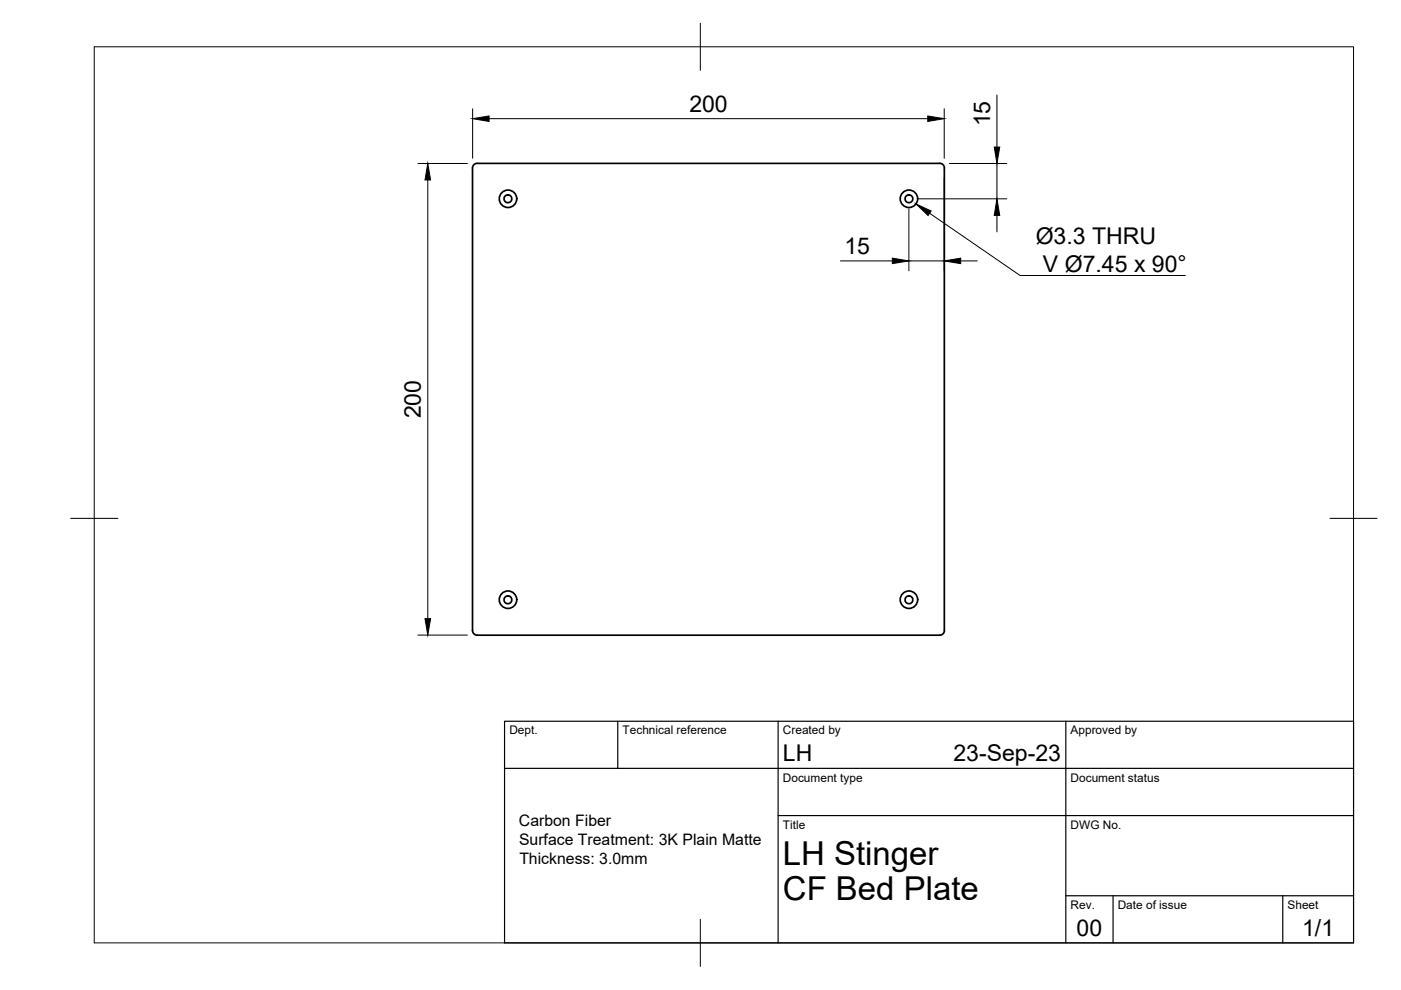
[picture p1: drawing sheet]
<svg xmlns="http://www.w3.org/2000/svg" width="297mm" height="210mm" viewBox="0 0 297 210" stroke-linecap="round" stroke-linejoin="round" font-family="sans-serif">
<!-- layer: Visible -->
<g fill="none" stroke="#000" stroke-width=".36">
<path d="M101.2 34.6h98M101.2 34.6a1.01 1.01 0 0 0-1 1v98.1a1.01 1.01 0 0 0 1 1h98a1.01 1.01 0 0 0 1-1M199.2 34.6a1.01 1.01 0 0 1 1 1M200.2 35.6v98.1"/>
<circle cx="107.7" cy="42.2" r=".83"/>
<circle cx="107.7" cy="42.1" r="1.85"/>
<circle cx="192.7" cy="42.1" r="1.85"/>
<circle cx="192.7" cy="42.2" r=".83"/>
<circle cx="107.7" cy="127.2" r=".83"/>
<circle cx="107.7" cy="127.2" r="1.85"/>
<circle cx="192.7" cy="127.2" r="1.85"/>
<circle cx="192.7" cy="127.2" r=".83"/>
</g>
<!-- layer: BORDER -->
<path d="M20 9.9h267v190h-267zM148.5 4.9v10M15 109.9h10M282 109.9h10M148.5 194.9v10" fill="none" stroke="#000" stroke-width=".21"/>
<!-- layer: TITLEBLOCK -->
<path d="M107 152.9h180v47h-180zM131 152.9v10M165 152.9v47M226 152.9v47M107 162.9h180M165 172.9h122M226 189.9h61M236 189.9v10M272 189.9v10" fill="none" stroke="#000" stroke-width=".25"/>
<!-- layer: FD_Dimensions -->
<g fill="none" stroke="#000" stroke-width=".21">
<path d="M88.6 34.7h10.5M90.7 38.2v93M100.2 23.1v10.5M103.7 25.2h93M200.2 23.1v10.5M200.2 37.8v19.6M201.3 34.7h12.2M211.4 20.1v11.1M211.4 34.7v7.5M178.2 55.3h11M192.7 44.3v13.1M192.7 55.3h7.5"/>
<path d="M194.8 42.2h18.7M203.7 55.3h3.5M211.4 45.7v3.5M88.6 134.7h10.5"/>
</g>
<path d="M90.7 34.7l.6 3.5h-1.2zM100.2 25.2l3.5-.6v1.2zM196.7 24.6l3.5 .6-3.5 .6zM210.8 31.2h1.2l-.6 3.5zM189.2 54.7l3.5 .6-3.5 .6zM200.2 55.3l3.5-.6v1.2zM211.4 42.2l.6 3.5h-1.2zM90.1 131.2h1.2l-.6 3.5z" fill="#000" stroke="#000" stroke-width=".21"/>
<!-- layer: Leaders -->
<path d="M194.2 43.2l3.2 1.5-.6 1z" fill="#000" stroke="#000" stroke-width=".21"/>
<path d="M197.1 45.2l19.2 13.2h35" fill="none" stroke="#000" stroke-width=".21"/>
<g font-size="7">
<text x="166" y="183.4">LH Stinger</text>
<text x="166" y="190.9">CF Bed Plate</text>
</g>
<g font-size="4.9">
<text x="146.2" y="23.7">200</text>
<text x="209.9" y="26.8" transform="rotate(-90 209.9 26.8)">15</text>
<text x="179" y="53.9">15</text>
<text x="219.6" y="51.7">Ø3.3 THRU</text>
<text x="221.1" y="57.7">V Ø7.45 x 90°</text>
<text x="89.2" y="88.7" transform="rotate(-90 89.2 88.7)">200</text>
<text x="166" y="161.4">LH</text>
<text x="202.1" y="161.4">23-Sep-23</text>
<text x="228.3" y="198.6">00</text>
<text x="276.1" y="198.6">1/1</text>
</g>
<g font-size="3.4">
<text x="110" y="175">Carbon Fiber</text>
<text x="110" y="179.1">Surface Treatment: 3K Plain Matte</text>
<text x="110.1" y="183.1">Thickness: 3.0mm</text>
</g>
<g font-size="2.5">
<text x="108" y="155.7">Dept.</text>
<text x="132" y="155.7">Technical reference</text>
<text x="166" y="155.7">Created by</text>
<text x="227" y="155.7">Approved by</text>
<text x="166" y="165.7">Document type</text>
<text x="227" y="165.7">Document status</text>
<text x="166" y="175.7">Title</text>
<text x="227" y="175.7">DWG No.</text>
<text x="227" y="192.7">Rev.</text>
<text x="237" y="192.7">Date of issue</text>
<text x="273" y="192.7">Sheet</text>
</g>
</svg>
